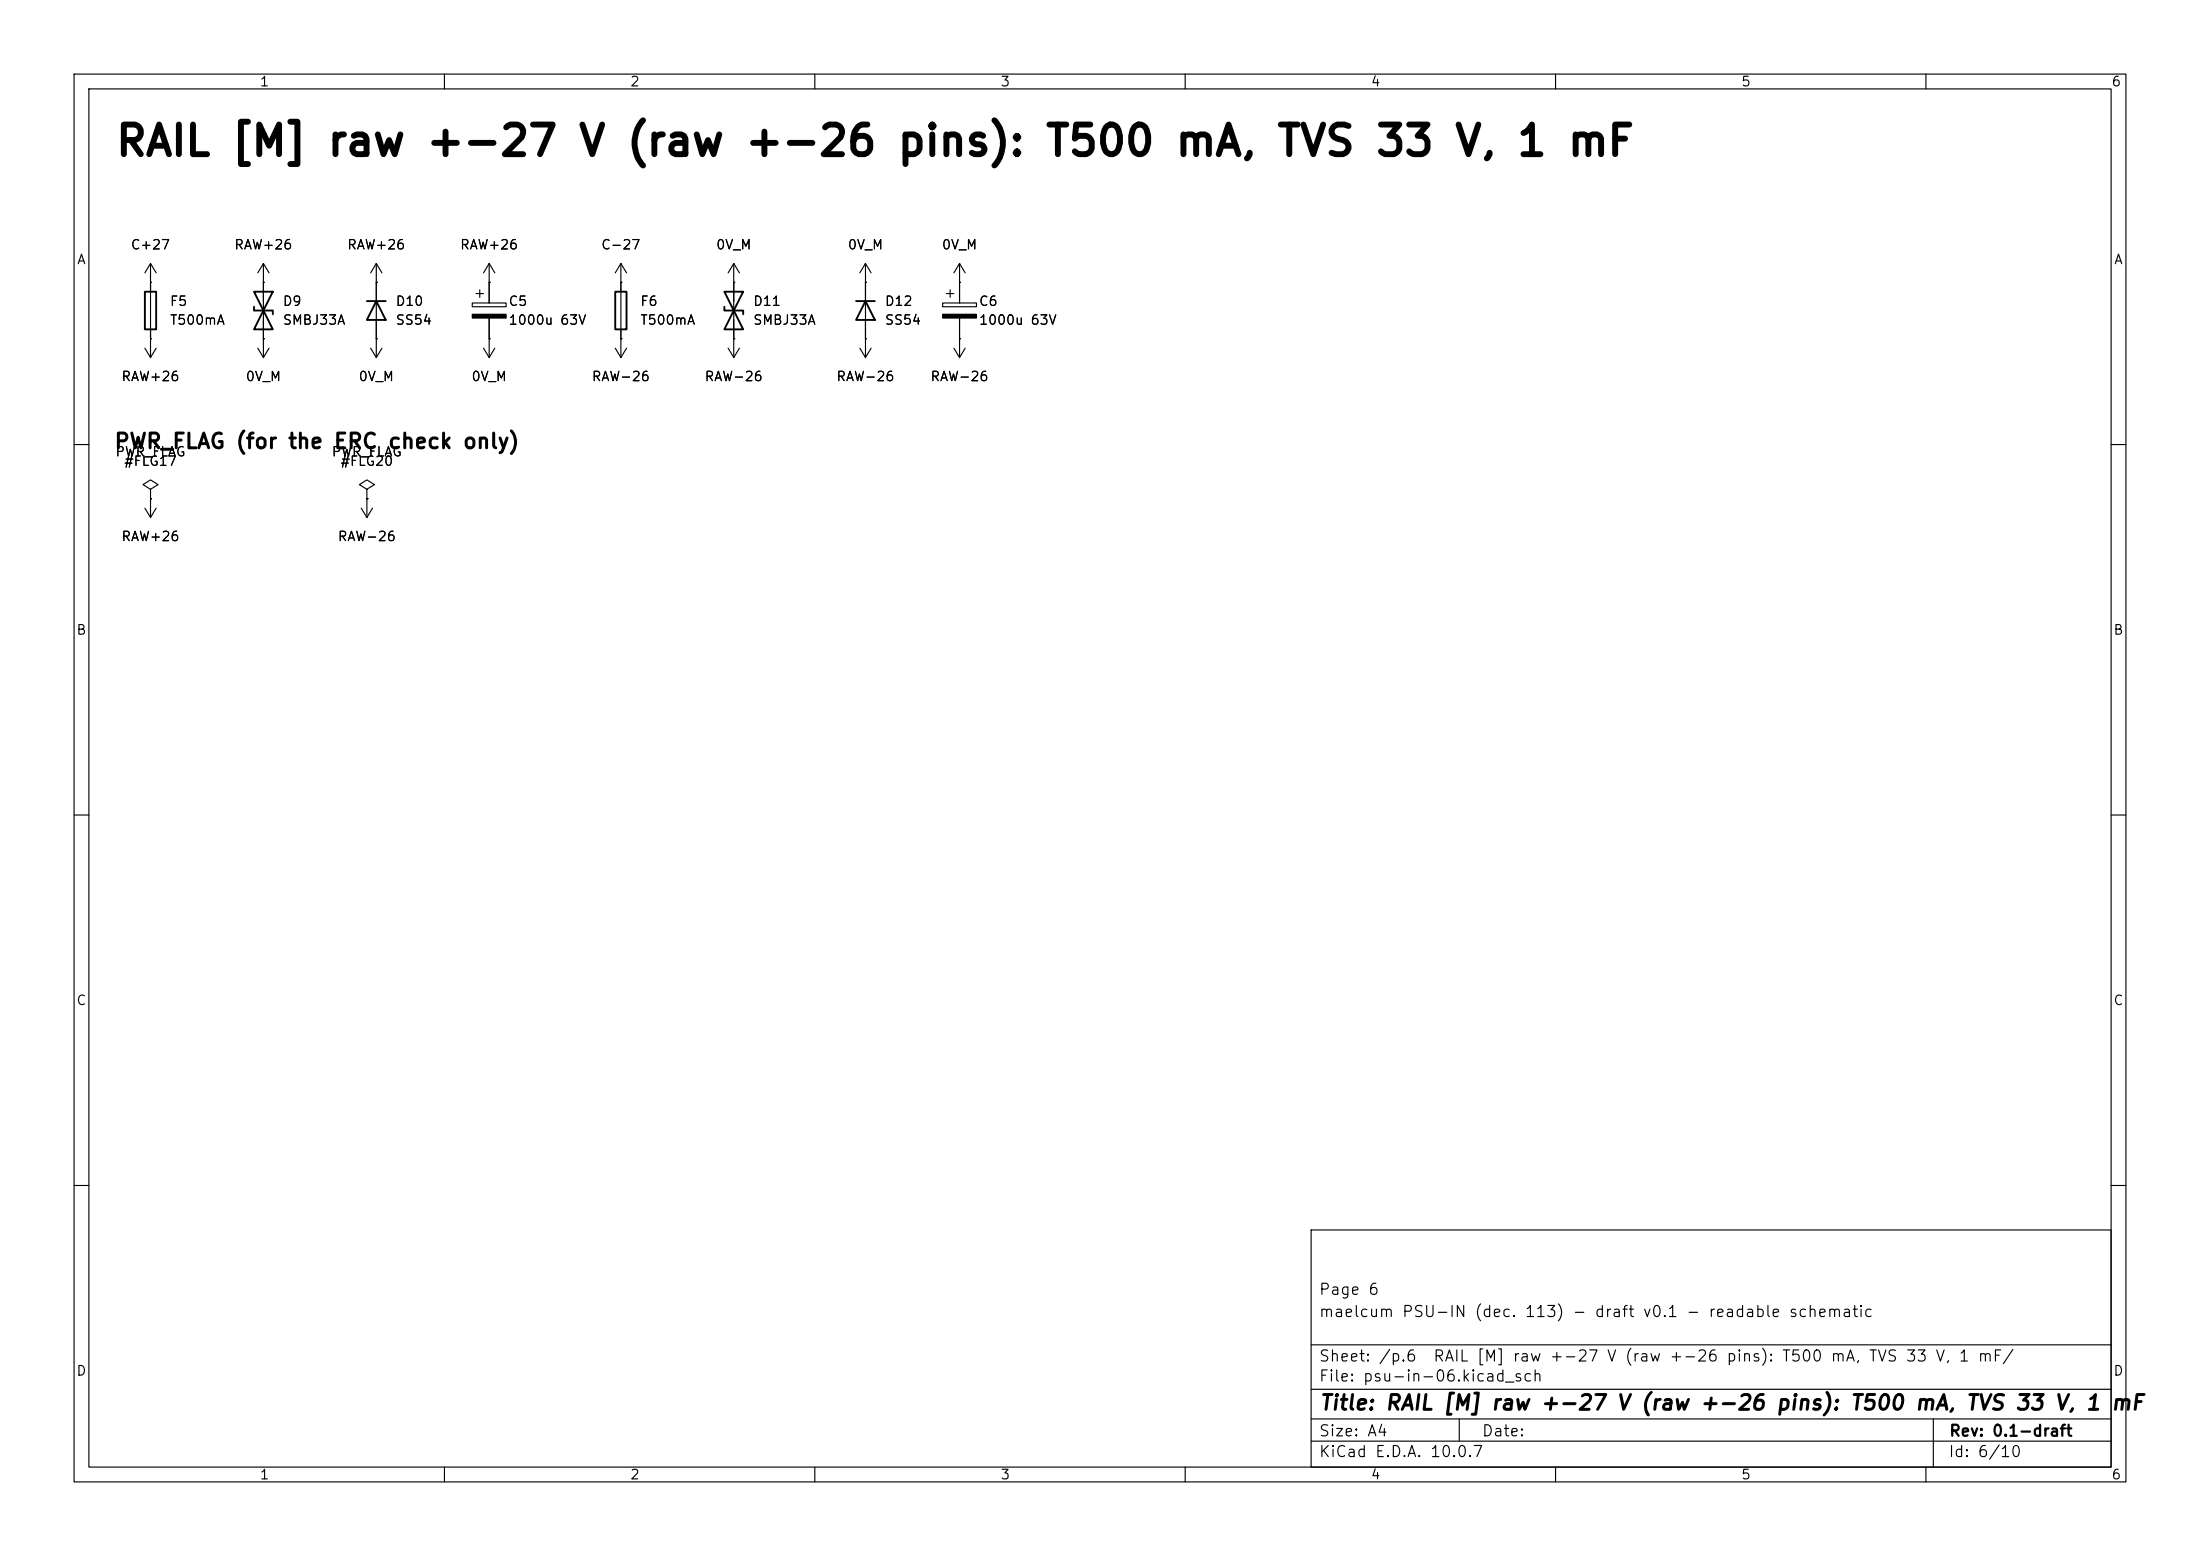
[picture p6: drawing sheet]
<svg xmlns="http://www.w3.org/2000/svg" width="297mm" height="210mm" viewBox="0 0 297 210" stroke-linecap="round" stroke-linejoin="round" font-family="sans-serif">
<g fill="none" stroke="#000" stroke-width=".15">
<path d="M10 10h277v190h-277zM12 12h273v186h-273zM60 10v2M110 10v2M160 10v2M210 10v2M260 10v2M20.3 38.1h.1M20.3 35.6l-.7 1.2M20.3 35.6l.8 1.2M20.3 35.6v12.7M35.6 38.1h.1"/>
<path d="M35.6 35.6l-.8 1.2M35.6 35.6l.7 1.2M35.6 35.6v12.7M50.8 38.1h.1M50.8 35.6l-.8 1.2M50.8 35.6l.8 1.2M50.8 35.6v12.7M64.3 39.6h1M64.8 39.1v1M66 38.1h.1M66 35.6l-.7 1.2M66 35.6l.8 1.2"/>
<path d="M66 35.6v5.3M83.8 38.1h.1M83.8 35.6v12.7M83.8 35.6l-.7 1.2M83.8 35.6l.8 1.2M99.1 38.1h.1M99.1 35.6v12.7M99.1 35.6l-.8 1.2M99.1 35.6l.7 1.2M116.8 38.1h.1M116.8 35.6l-.7 1.2M116.8 35.6l.8 1.2"/>
<path d="M116.8 35.6v12.7M127.8 39.6h1M128.3 39.1v1M129.5 38.1h.1M129.5 35.6v5.3M129.5 35.6l-.7 1.2M129.5 35.6l.8 1.2M19.6 47l.7 1.3M20.3 45.7h.1M21.1 47l-.8 1.3M34.8 47l.8 1.3M35.6 45.7h.1"/>
<path d="M36.3 47l-.7 1.3M50 47l.8 1.3M50.8 45.7h.1M51.6 47l-.8 1.3M63.8 40.9h4.5v.5h-4.5zM65.3 47l.7 1.3M66 45.7h.1M66 42.9v5.4M66.8 47l-.8 1.3M83.1 47l.7 1.3M83.8 45.7h.1M84.6 47l-.8 1.3"/>
<path d="M98.3 47l.8 1.3M99.1 45.7h.1M99.8 47l-.7 1.3M116.1 47l.7 1.3M116.8 45.7h.1M117.6 47l-.8 1.3M127.3 40.9h4.5v.5h-4.5zM128.8 47l.7 1.3M129.5 45.7h.1M129.5 42.9v5.4M130.3 47l-.8 1.3M10 60h2"/>
<path d="M19.6 68.6l.7 1.3M20.3 66l1-.6-1-.6-1 .6 1 .6v1.3M20.3 67.3h.1M20.3 67.3v2.6M21.1 68.6l-.8 1.3M48.8 68.6l.7 1.3M49.5 66l1-.6-1-.6-1 .6 1 .6v1.3M49.5 67.3h.1M49.5 67.3v2.6M50.3 68.6l-.8 1.3M285 60h2M10 110h2"/>
<path d="M285 110h2M10 160h2M177 166h108v32h-108zM285 160h2M60 198v2M110 198v2M160 198v2M177 194.5h108M177 191.5h108M177 187.5h108M177 181.5h108M197 191.5v3"/>
<path d="M210 198v2M260 198v2M261 191.5v6.5"/>
</g>
<path d="M63.8 42.4h4.5v.5h-4.5zM127.3 42.4h4.5v.5h-4.5z" fill="#000" stroke="#000" stroke-width=".15"/>
<path d="M19.6 39.4h1.5v5.1h-1.5zM34.3 39.4l2.5 5.1h-2.5l2.5-5.1zM83.1 39.4h1.5v5.1h-1.5zM97.8 39.4l2.5 5.1h-2.5l2.5-5.1zM34.3 41.4v.5h2.5v.5M49.5 40.6h2.6M50.8 40.6l1.3 2.6h-2.6zM97.8 41.4v.5h2.5v.5M115.6 40.6h2.5M116.8 40.6l1.3 2.6h-2.5z" fill="none" stroke="#000" stroke-width=".25"/>
<text font-size="4" x="15.4" y="22">RAIL [M] raw +-27 V (raw +-26 pins): T500 mA, TVS 33 V, 1 mF</text>
<g font-size="2">
<text x="15.3" y="61">PWR_FLAG (for the ERC check only)</text>
<text x="178" y="190.8">Title: RAIL [M] raw +-27 V (raw +-26 pins): T500 mA, TVS 33 V, 1 mF</text>
</g>
<g font-size="1.5">
<text x="178" y="178.1">maelcum PSU-IN (dec. 113) - draft v0.1 - readable schematic</text>
<text x="178" y="175.1">Page 6</text>
<text x="178" y="184.1">Sheet: /p.6</text>
<text x="193.4" y="184.1">RAIL [M] raw +-27 V (raw +-26 pins): T500 mA, TVS 33 V, 1 mF/</text>
<text x="178" y="186.8">File: psu-in-06.kicad_sch</text>
<text x="178" y="197">KiCad E.D.A. 10.0.7</text>
<text x="178" y="194.2">Size: A4</text>
<text x="200" y="194.2">Date:</text>
<text x="263" y="197">Id: 6/10</text>
<text x="263" y="194.2">Rev: 0.1-draft</text>
</g>
<g font-size="1.3">
<text x="35" y="12">1</text>
<text x="85" y="12">2</text>
<text x="135" y="12">3</text>
<text x="185" y="12">4</text>
<text x="235" y="12">5</text>
<text x="285" y="12">6</text>
<text x="10.3" y="36">A</text>
<text x="17.6" y="34">C+27</text>
<text x="31.5" y="34">RAW+26</text>
<text x="46.8" y="34">RAW+26</text>
<text x="62" y="34">RAW+26</text>
<text x="81.1" y="34">C-27</text>
<text x="96.6" y="34">0V_M</text>
<text x="114.4" y="34">0V_M</text>
<text x="127.1" y="34">0V_M</text>
<text x="285.3" y="36">A</text>
<text x="22.8" y="41.6">F5</text>
<text x="38.1" y="41.6">D9</text>
<text x="53.3" y="41.6">D10</text>
<text x="68.6" y="41.6">C5</text>
<text x="86.3" y="41.6">F6</text>
<text x="101.6" y="41.6">D11</text>
<text x="119.4" y="41.6">D12</text>
<text x="132.1" y="41.6">C6</text>
<text x="22.8" y="44.1">T500mA</text>
<text x="38.1" y="44.1">SMBJ33A</text>
<text x="53.3" y="44.1">SS54</text>
<text x="68.6" y="44.1">1000u 63V</text>
<text x="86.3" y="44.1">T500mA</text>
<text x="101.6" y="44.1">SMBJ33A</text>
<text x="119.4" y="44.1">SS54</text>
<text x="132.1" y="44.1">1000u 63V</text>
<text x="16.3" y="51.8">RAW+26</text>
<text x="33.1" y="51.8">0V_M</text>
<text x="48.3" y="51.8">0V_M</text>
<text x="63.6" y="51.8">0V_M</text>
<text x="79.8" y="51.8">RAW-26</text>
<text x="95" y="51.8">RAW-26</text>
<text x="112.8" y="51.8">RAW-26</text>
<text x="125.5" y="51.8">RAW-26</text>
<text x="15.5" y="61.9">PWR_FLAG</text>
<text x="16.7" y="63.2">#FLG17</text>
<text x="44.7" y="61.9">PWR_FLAG</text>
<text x="45.9" y="63.2">#FLG20</text>
<text x="16.3" y="73.4">RAW+26</text>
<text x="45.5" y="73.4">RAW-26</text>
<text x="10.2" y="86">B</text>
<text x="285.2" y="86">B</text>
<text x="10.2" y="136">C</text>
<text x="285.2" y="136">C</text>
<text x="10.2" y="186">D</text>
<text x="285.2" y="186">D</text>
<text x="35" y="200">1</text>
<text x="85" y="200">2</text>
<text x="135" y="200">3</text>
<text x="185" y="200">4</text>
<text x="235" y="200">5</text>
<text x="285" y="200">6</text>
</g>
</svg>
